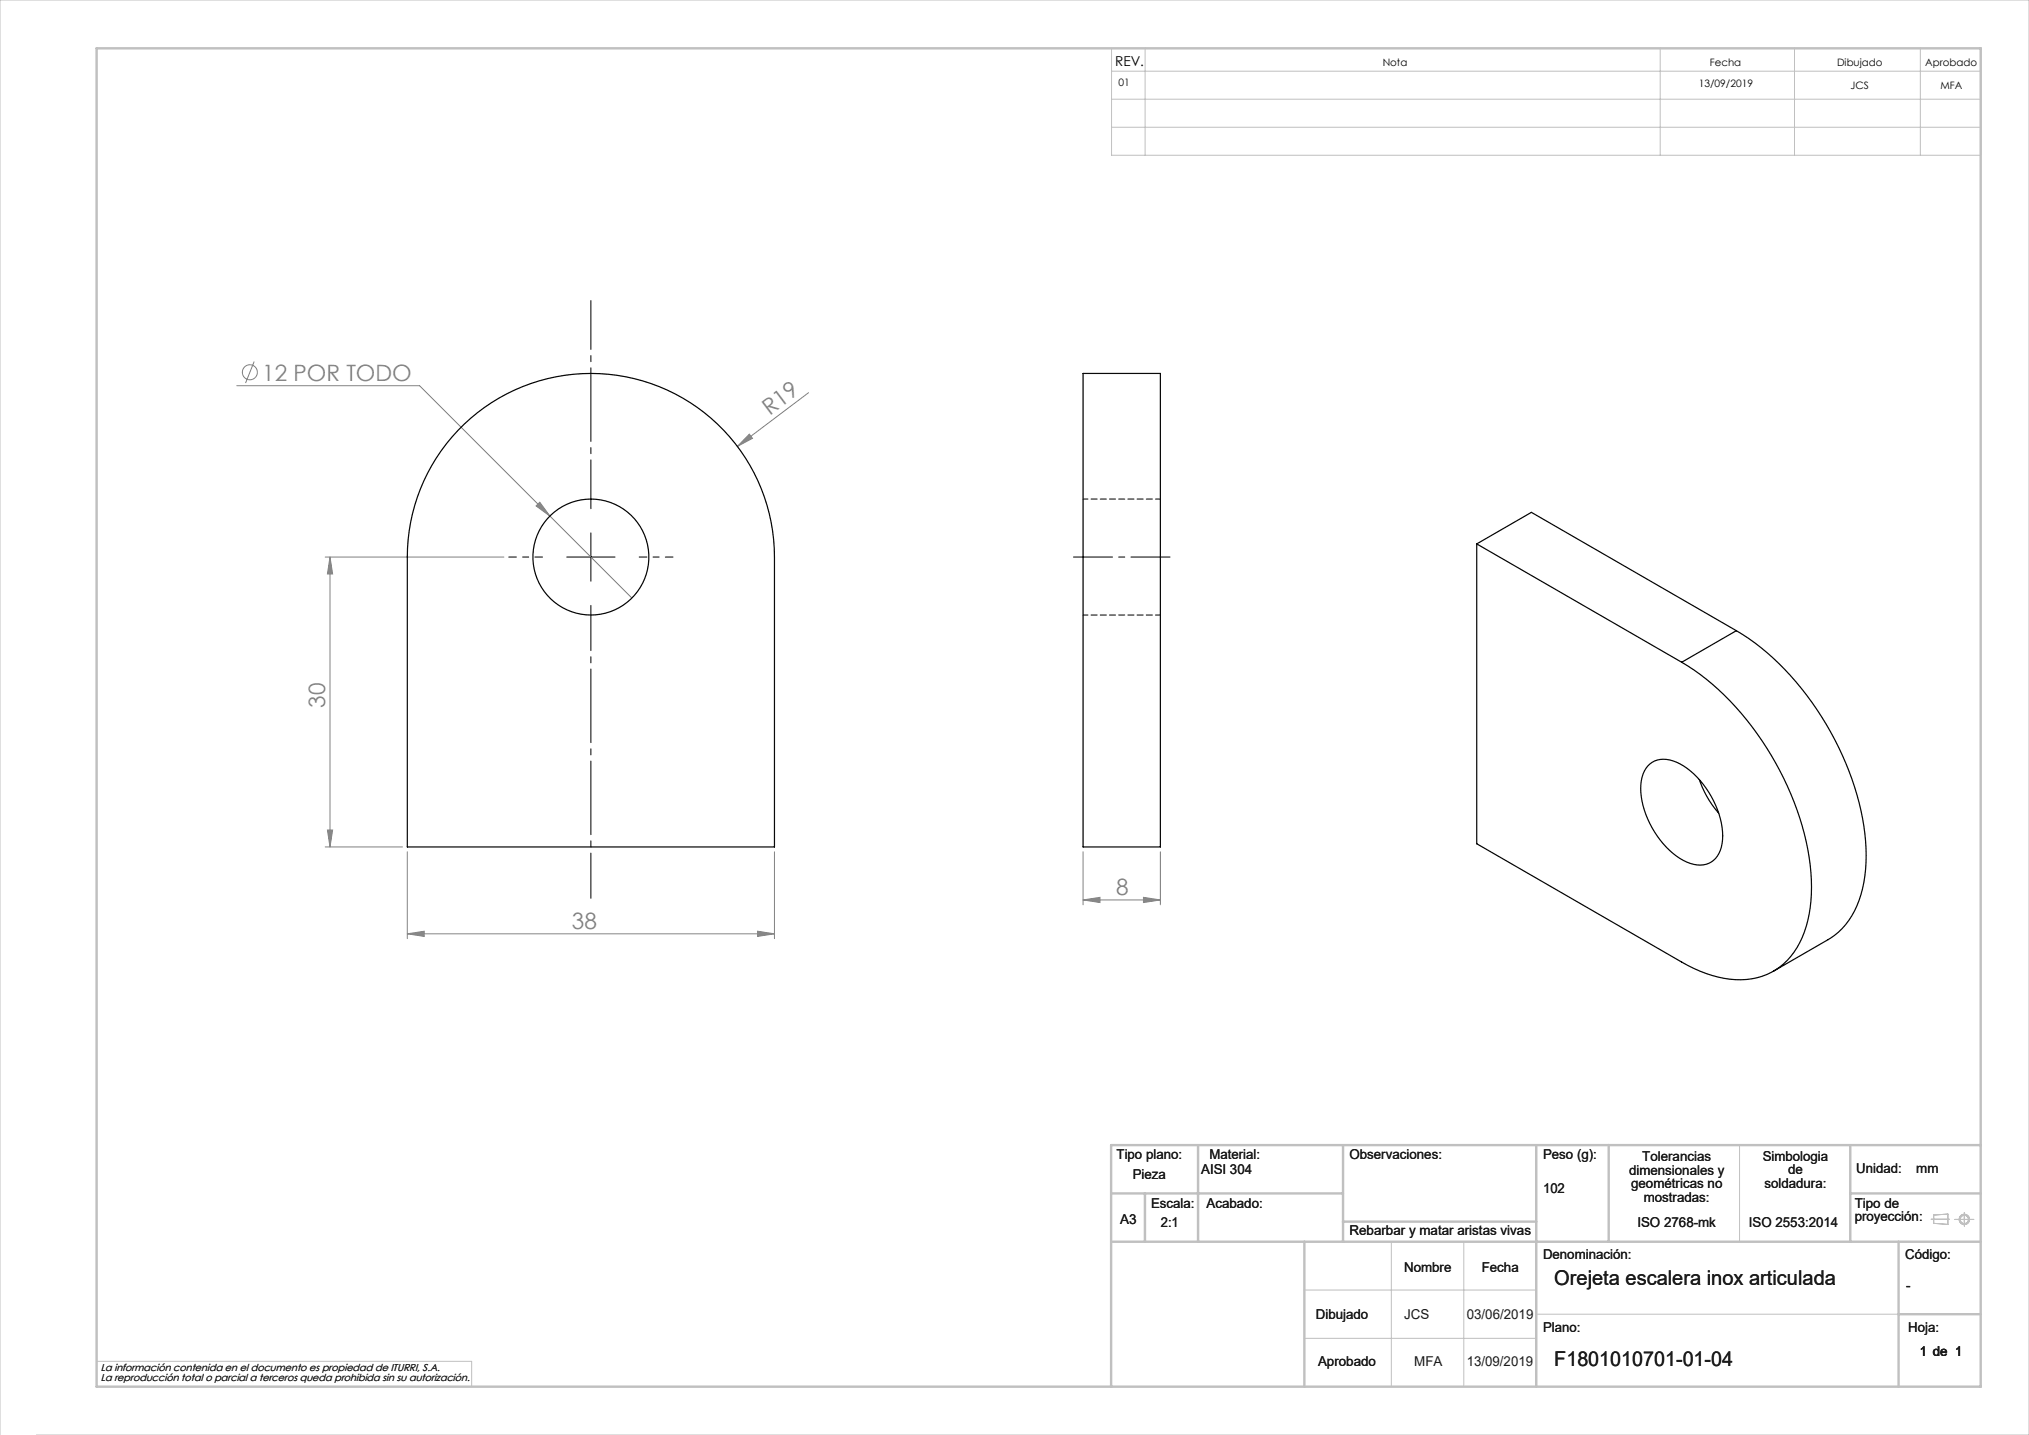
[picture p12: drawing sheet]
<svg xmlns="http://www.w3.org/2000/svg" width="420mm" height="297mm" viewBox="0 0 420 297" stroke-linecap="round" stroke-linejoin="round" font-family="sans-serif">
<g fill="none" stroke="#c0c0c0" stroke-width=".21">
<path d="M230.1 10h179.9v22.1h-179.9zM230.1 14.7h179.9M237 10v22.1M343.7 10v22.1M371.5 10v22.1M397.5 10v22.1M230.1 20.5h179.9M230.1 26.3h179.9M360.1 237v20M288 257v30M303 257v30M399.7 252.3h3.8"/>
<path d="M400.3 251.5l2.9-.2v2.1l-2.9-.2zM404.6 252.4h4M406.6 251v2.8M270 267h48M270 277h48M318 272h75M7.5 297h412.5v-297h-420v297M20 281.8h77.6v5.2"/>
<circle cx="406.6" cy="252.4" r="1.07"/>
<circle cx="406.6" cy="252.4" r=".86"/>
</g>
<g fill="none" stroke="#c0c0c0" stroke-width=".5">
<path d="M20 10h390v277h-390zM248 237v20M278 237v20M318 237v50M333 237v20M383 237v20M410 237h-180v50M230 257h180M230 247h48M237 247v10M270 257v30M278 252.8h40"/>
<path d="M383 247h27M393 257v30M393 272h17"/>
</g>
<g fill="none" stroke="#808080" stroke-width=".21">
<path d="M49 79.8h37.9l26.9 27M52.6 74.8l-1.8 4.5M155.1 89.9l.7 .8-3.2 1.7zM167.4 81.3l-14.8 11.1M67.3 115.3h37M68.3 115.3l.6 3.5h-1.1zM68.3 115.3v60M111 104.7l.7-.7 2.1 2.8zM113.8 106.8l17 17M67.3 175.3h16M67.8 171.8h1.1l-.6 3.5zM84.3 176.3v18"/>
<path d="M160.3 176.3v18M224.2 176.3v11M240.2 176.3v11M84.3 193.3l3.5-.6v1.1zM84.3 193.3h76M156.8 192.7l3.5 .6-3.5 .5zM224.2 186.3l3.5-.6v1.1zM224.2 186.3h16M236.7 185.7l3.5 .6-3.5 .5z"/>
<circle cx="51.7" cy="77.1" r="1.56"/>
</g>
<path d="M112.3 115.3h-7M132.3 115.3h7" fill="none" stroke="#000" stroke-width=".21" stroke-dasharray="15.2 1.3 1.3 1.3" stroke-dashoffset="13.6"/>
<path d="M122.3 125.3v60.6" fill="none" stroke="#000" stroke-width=".21" stroke-dasharray="15.2 1.3 1.3 1.3" stroke-dashoffset="5.9"/>
<path d="M122.3 105.3v-43.1" fill="none" stroke="#000" stroke-width=".21" stroke-dasharray="15.2 1.3 1.3 1.3" stroke-dashoffset="5.1"/>
<path d="M222.2 115.3h20" fill="none" stroke="#000" stroke-width=".21" stroke-dasharray="15.2 1.3 1.3 1.3" stroke-dashoffset="7.1"/>
<path d="M117.3 115.3h10M122.3 110.3v10" fill="none" stroke="#000" stroke-width=".21"/>
<g fill="#808080">
<path d="M111 104.7l.7-.7 2.1 2.8z"/>
<path d="M155.1 89.9l.7 .8-3.2 1.7z"/>
<path d="M156.8 192.7l3.5 .6-3.5 .5zM84.3 193.3l3.5-.6v1.1z"/>
<path d="M68.3 115.3l.6 3.5h-1.1zM67.8 171.8h1.1l-.6 3.5z"/>
<path d="M224.2 186.3l3.5-.6v1.1zM236.7 185.7l3.5 .6-3.5 .5z"/>
</g>
<g fill="none" stroke="#000" stroke-width=".25">
<path d="M224.2 77.3h16v98h-16zM94.8 89.1a38 38 0 0 1 41.6-9.1 38 38 0 0 1 23.9 35.3v60h-76v-60a38 38 0 0 1 10.5-26.2zM305.7 112.6v62l42.4 24.5a22.4 22.4 0 0 0 14.5 3.5 13.9 13.9 0 0 0 10.9-9.7 35.3 35.3 0 0 0 0-20.3 62.1 62.1 0 0 0-21.6-33l-3.8-2.5M305.7 112.6l42.4 24.5M305.7 112.6l11.3-6.6 42.4 24.5M359.4 130.5a56.6 56.6 0 0 1 21.1 24.1 50.1 50.1 0 0 1 5.7 25.4 19.2 19.2 0 0 1-5.7 12.9l-2.1 1.6-11.3 6.5M359.4 130.5l-11.3 6.6M341.1 158.5a4.9 4.9 0 0 1 5.9-.7 18.4 18.4 0 0 1 9.6 14.3 6.5 6.5 0 0 1-2.4 6.3 6.1 6.1 0 0 1-6.5-.7 18.6 18.6 0 0 1-8-15.3l.4-2.2zM351.8 161.4a20.4 20.4 0 0 0 4 6.9"/>
<circle cx="122.3" cy="115.3" r="12"/>
</g>
<path d="M240.2 103.3h-16M224.2 127.3h16" fill="none" stroke="#000" stroke-width=".21" stroke-dasharray="1.3 .6" stroke-dashoffset=".3"/>
<g font-size="4.7" fill="#808080">
<text x="54.3" y="78.8">12 POR TODO</text>
<text x="159.3" y="86.1" transform="rotate(-37 159.3 86.1)">R19</text>
<text x="67.3" y="146.5" transform="rotate(-90 67.3 146.5)">30</text>
<text x="231" y="185.2">8</text>
<text x="118.4" y="192.3">38</text>
</g>
<g font-size="4.2" fill="#191924">
<text x="321.7" y="265.9">Orejeta escalera inox articulada</text>
<text x="321.7" y="282.8">F1801010701-01-04</text>
</g>
<text font-size="2.8" x="230.8" y="13.6">REV.</text>
<g font-size="2.8" fill="#191924">
<text x="231.1" y="239.9">Tipo plano:</text>
<text x="250.3" y="239.9">Material:</text>
<text x="279.3" y="239.9">Observaciones:</text>
<text x="319.4" y="239.9">Peso (g):</text>
<text x="234.5" y="244.1">Pieza</text>
<text x="248.6" y="243">AISI 304</text>
<text x="337.2" y="243.1">dimensionales y</text>
<text x="337.6" y="246">geométricas no</text>
<text x="339.9" y="240.3">Tolerancias</text>
<text x="364.9" y="240.2">Simbologia</text>
<text x="365.3" y="245.9">soldadura:</text>
<text x="370.1" y="243">de</text>
<text x="384.2" y="242.7">Unidad:</text>
<text x="396.7" y="242.7">mm</text>
<text x="238.3" y="250">Escala:</text>
<text x="249.7" y="250">Acabado:</text>
<text x="319.4" y="246.9">102</text>
<text x="340.2" y="248.8">mostradas:</text>
<text x="383.9" y="250">Tipo de</text>
<text x="231.9" y="253.4">A3</text>
<text x="240.3" y="254">2:1</text>
<text x="279.3" y="255.7">Rebarbar y matar aristas vivas</text>
<text x="338.9" y="254">ISO 2768-mk</text>
<text x="362" y="254">ISO 2553:2014</text>
<text x="383.9" y="252.8">proyección:</text>
<text x="290.6" y="263.3">Nombre</text>
<text x="306.7" y="263.3">Fecha</text>
<text x="319.4" y="260.6">Denominación:</text>
<text x="394.4" y="260.6">Código:</text>
<text x="394.6" y="266.9">-</text>
<text x="272.4" y="273">Dibujado</text>
<text x="290.6" y="273">JCS</text>
<text x="303.6" y="273">03/06/2019</text>
<text x="319.4" y="275.8">Plano:</text>
<text x="395" y="275.8">Hoja:</text>
<text x="397.4" y="280.6">1 de 1</text>
<text x="272.8" y="282.8">Aprobado</text>
<text x="292.7" y="282.8">MFA</text>
<text x="303.6" y="282.8">13/09/2019</text>
</g>
<g font-size="2.1">
<text x="231.5" y="17.8">01</text>
<text x="286.2" y="13.6">Nota</text>
<text x="353.9" y="13.6">Fecha</text>
<text x="380.3" y="13.6">Dibujado</text>
<text x="398.5" y="13.6">Aprobado</text>
<text x="351.7" y="18">13/09/2019</text>
<text x="383.1" y="18.3">JCS</text>
<text x="401.7" y="18.3">MFA</text>
</g>
<g font-size="2.1" fill="#191924">
<text x="20.8" y="283.7">La información contenida en el documento es propiedad de ITURRI, S.A.</text>
<text x="20.8" y="285.7">La reproducción total o parcial a terceros queda prohibida sin su autorización.</text>
</g>
</svg>
